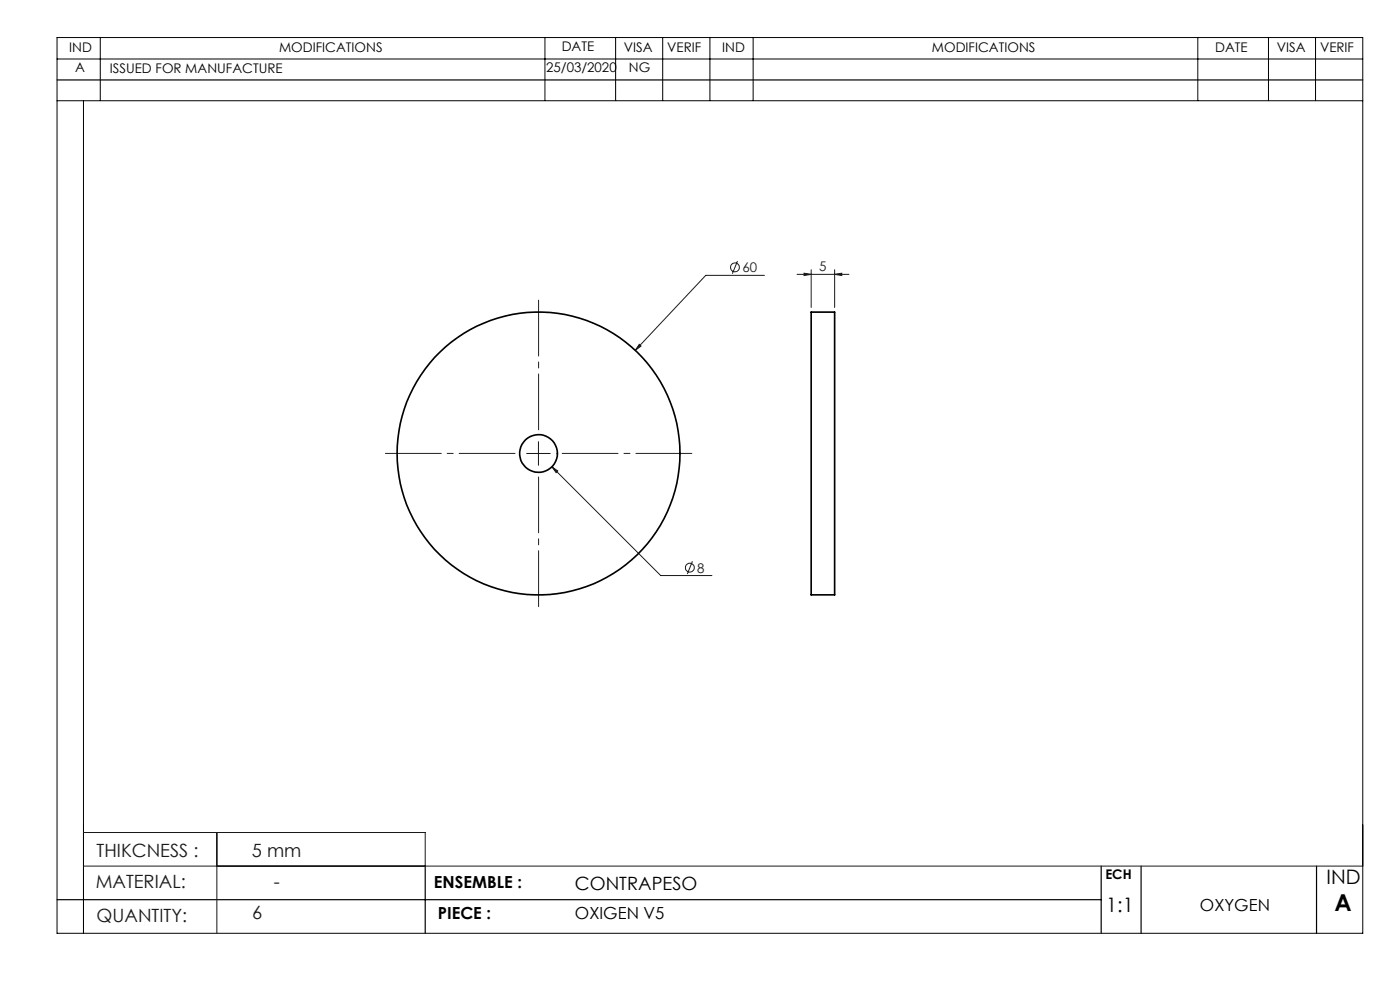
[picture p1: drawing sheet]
<svg xmlns="http://www.w3.org/2000/svg" width="297mm" height="210mm" viewBox="0 0 297 210" stroke-linecap="round" stroke-linejoin="round" font-family="sans-serif">
<g fill="none" stroke="#191924" stroke-width=".21">
<path d="M156.5 55.4l-1.1 2.7M162.2 58.4h-12.5l-14.9 15.9M169.1 58.2h11M170.6 58l1.5 .2-1.5 .2zM172.1 57.2v8M177.1 58.2l1.5-.2v.4zM177.1 57.2v8M135.6 73.1l.4 .3-1.2 .9zM111.7 96.2h5M114.2 93.7v5M117.1 99l1.2 .9-.3 .4zM117.1 99l23.1 23.1h10.8"/>
<path d="M146.9 119.1l-1.1 2.7M17.7 176.6h72.5v7.1M46 176.6v21.4M17.7 183.7h271.4"/>
<circle cx="155.9" cy="56.7" r=".95"/>
<circle cx="146.3" cy="120.4" r=".94"/>
</g>
<path d="M109.3 96.2h-27.5M114.3 91.2v-27.5M119.3 96.2h27.5M114.3 101.2v27.5" fill="none" stroke="#191924" stroke-width=".21" stroke-dasharray="15.2 1.3 1.3 1.3" stroke-dashoffset="3.4"/>
<g fill="none" stroke="#000" stroke-width=".21">
<path d="M12.1 12.5h277M12.1 8h277v190h-277zM21.3 8v13.3M115.6 8v13.3M130.6 8v13.3M140.6 8v13.3M150.6 8v13.3M159.8 8v13.3M254.1 8v13.3M269.1 8v13.3M279.1 8v13.3M12.1 21.4h277"/>
<path d="M17.7 21.4v176.6"/>
</g>
<path d="M12.1 17h277M12.1 190.8h221.5M90.2 183.7v14.3M233.6 183.7v14.3M242.1 183.7v14.3M279.3 183.7v14.3" fill="none" stroke="#000" stroke-width=".25"/>
<g fill="#191924">
<path d="M177.1 58.2l1.5-.2v.4zM170.6 58l1.5 .2-1.5 .2z"/>
<path d="M135.6 73.1l-.8 1.2 1.2-.9zM117.1 99l.9 1.3 .3-.4z"/>
</g>
<g fill="none" stroke="#000" stroke-width=".35">
<path d="M172.1 66.2h5v60h-5z"/>
<circle cx="114.2" cy="96.2" r="30"/>
<circle cx="114.2" cy="96.2" r="4"/>
</g>
<text font-size="4.9" x="283.1" y="193.3">A</text>
<g font-size="4.2">
<text x="281.4" y="187.6">IND</text>
<text x="234.7" y="193.4">1:1</text>
</g>
<g font-size="3.9" fill="#191924">
<text x="20.5" y="181.8">THIKCNESS :</text>
<text x="53.5" y="181.8">5 mm</text>
<text x="20.3" y="188.3">MATERIAL:</text>
<text x="58.1" y="188.4">-</text>
<text x="20.5" y="195.5">QUANTITY:</text>
<text x="53.5" y="195">6</text>
</g>
<text font-size="3.9" x="122" y="188.7">CONTRAPESO</text>
<g font-size="3.5">
<text x="92.1" y="188.4">ENSEMBLE :</text>
<text x="92.9" y="195">PIECE :</text>
<text x="122" y="195">OXIGEN V5</text>
<text x="254.6" y="193.3">OXYGEN</text>
</g>
<g font-size="2.8">
<text x="14.7" y="11">IND</text>
<text x="59.2" y="11">MODIFICATIONS</text>
<text x="119.2" y="10.9">DATE</text>
<text x="132.4" y="11">VISA</text>
<text x="141.5" y="11">VERIF</text>
<text x="153.2" y="11">IND</text>
<text x="197.7" y="11">MODIFICATIONS</text>
<text x="257.8" y="11">DATE</text>
<text x="270.8" y="11">VISA</text>
<text x="280" y="11.1">VERIF</text>
<text x="16" y="15.3">A</text>
<text x="23.3" y="15.5">ISSUED FOR MANUFACTURE</text>
<text x="115.9" y="15.3">25/03/2020</text>
<text x="133.4" y="15.3">NG</text>
<text x="234.5" y="186.5">ECH</text>
</g>
<g font-size="2.8" fill="#191924">
<text x="157.5" y="57.8">60</text>
<text x="173.8" y="57.6">5</text>
<text x="147.9" y="121.5">8</text>
</g>
</svg>
